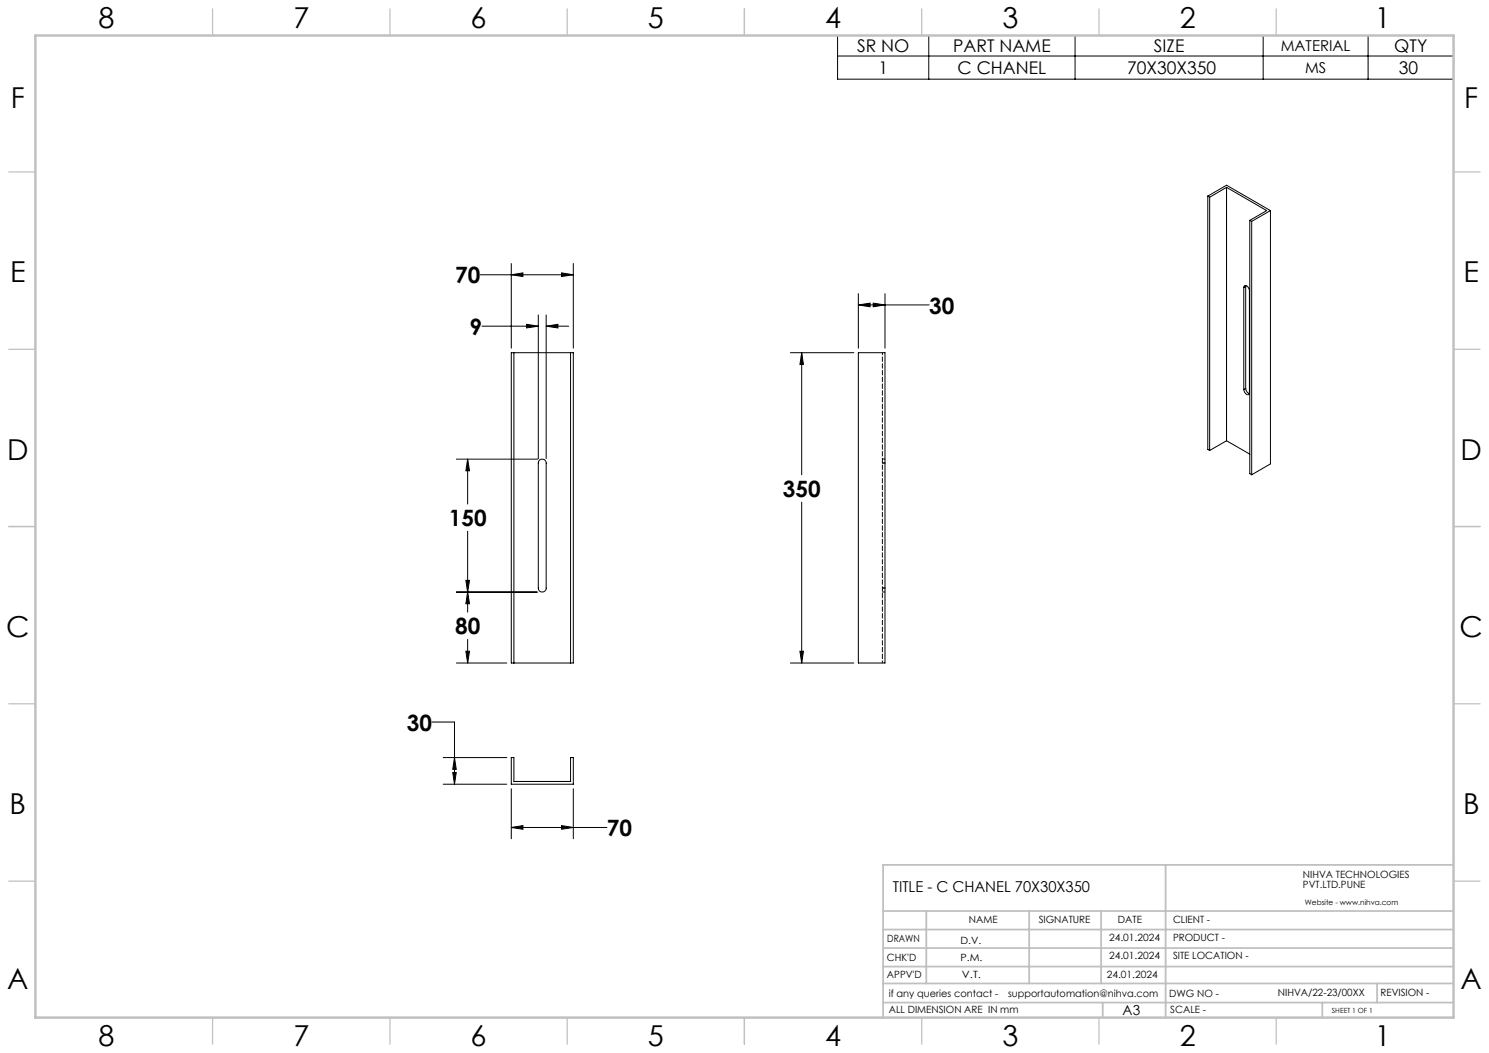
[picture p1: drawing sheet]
<svg xmlns="http://www.w3.org/2000/svg" width="420mm" height="297mm" viewBox="0 0 420 297" stroke-linecap="round" stroke-linejoin="round" font-family="sans-serif">
<g fill="none" stroke="#000" stroke-width=".28">
<path d="M236.3 10h173.7v12.3h-173.7zM236.3 15.8h173.7M262 10v12.3M303.2 10v12.3M356.3 10v12.3M385.9 10v12.3M340.7 55.3l5.3-3.1 12.4 7.2M340.7 55.3l.5 .3M340.7 55.3v71.4l.5 .4M341.2 55.6v71.5M346 52.8l11.3 6.6-4.8 2.8M346 52.8l-4.8 2.8"/>
<path d="M346 52.8v71.5M358.4 59.4l-5.3 3M358.4 59.4v71.4l-5.3 3.1M135.5 77.5h26.2M144.2 77.5l3.3-.5v1zM144.2 74.3v23.9M158.4 77l3.3 .5-3.3 .5zM161.7 74.3v23.9M352.5 62.2l.6 .2M352.5 62.2v71.4l.6 .3M353.1 62.4v71.5M136 92h15.8"/>
<path d="M144.2 99.5h17.5v87.5h-17.5zM145 99.5v87.5M148.5 91.5l3.3 .5-3.3 .5zM151.8 88.8v40.6M154.1 92l3.3-.5v1zM154.1 88.8v40.6M154.1 92h6.3M160.9 99.5v87.5M223 99.5h17.8M226.1 99.5l.5 3.3h-1zM226.1 99.5v34.4M242.1 86l3.3-.5v1z"/>
<path d="M242.1 99.5h7.5v87.5h-7.5zM242.1 82.8v15.4M242.1 86h20M246.3 85.5l3.3 .5-3.3 .5zM249.6 82.8v15.4M350.8 81.1a.62 .62 0 0 1 .6-.6 .62 .62 0 0 1 .7 .5l.3 1v28.8a.62 .62 0 0 1-.6 .6 .62 .62 0 0 1-.6-.6l-.4-.9M350.8 81.1v28.8M351.4 80.8l-.6 .3M351.4 80.8v28.8M351.4 80.5v.3M351.4 109.6a1.61 1.61 0 0 0 1 1.4M351.4 109.6l-.6 .3"/>
<path d="M128.7 129.5h23M131.9 129.5l.5 3.3h-1zM131.9 129.5v12.7M152.1 129.9a1.12 1.12 0 0 1 1.3-.3 1.12 1.12 0 0 1 .7 1v35.3a1.11 1.11 0 0 1-1.2 1.1 1.11 1.11 0 0 1-1.1-1.1v-35.3zM346 124.3l6.5 3.8M346 124.3l-4.8 2.8M131.9 149.9v22.7M226.1 141.6v45.4M128.7 167h23M131.4 163.7h1l-.5 3.3zM131.9 167l.5 3.3h-1zM128.7 187h14.2"/>
<path d="M131.4 183.7h1l-.5 3.3zM131.9 180.3v6.7M223 187h17.8M225.6 183.7h1l-.5 3.3zM121.8 203.7h6.4v17.5M125 213.7h17.9M127.7 217.9h1l-.5 3.3zM128.2 213.7l.5 3.3h-1zM144.2 213.7h.8v6.7h15.9v-6.7h.8v7.5h-17.5zM125 221.2h17.9M144.2 233.4l3.3-.5v1zM144.2 222.5v14.1"/>
<path d="M144.2 233.4h27M158.4 232.9l3.3 .5-3.3 .5zM161.7 222.5v14.1"/>
</g>
<g fill="none" stroke="#c0c0c0" stroke-width=".35">
<path d="M60 2.5v7.5M110 2.5v7.5M160 2.5v7.5M210 2.5v7.5M260 2.5v7.5M310 2.5v7.5M360 2.5v7.5M2.5 48.5h7.5M410 48.5h7.5M2.5 98.5h7.5M410 98.5h7.5M2.5 148.5h7.5"/>
<path d="M410 148.5h7.5M2.5 198.5h7.5M410 198.5h7.5M2.5 248.5h7.5M410 248.5h7.5M60 287v7.5M110 287v7.5M160 287v7.5M210 287v7.5M260 287v7.5M310 287v7.5M360 287v7.5"/>
</g>
<g fill="none" stroke="#c0c0c0" stroke-width=".5">
<path d="M249.1 257h160.9M261.3 257v20.4M290.3 257v20.4M310.6 257v20.4M328.8 243.9v43.1M410 243.9h-160.9v43.1M249.1 272.6h160.9M249.1 267.4h160.9M249.1 262.2h160.9M249.1 277.4h160.9M388.4 277.4v5.4M249.1 282.8h160.9"/>
<path d="M311 282.8v4.2M373 282.8v4.2"/>
</g>
<path d="M10 10h400v277h-400z" fill="none" stroke="#c0c0c0" stroke-width=".7"/>
<path d="M131.4 163.7h1l-.5 3.3zM131.9 129.5l.5 3.3h-1zM144.2 77.5l3.3-.5v1zM158.4 77l3.3 .5-3.3 .5zM148.5 91.5l3.3 .5-3.3 .5zM154.1 92l3.3-.5v1zM131.9 167l.5 3.3h-1zM131.4 183.7h1l-.5 3.3zM127.7 217.9h1l-.5 3.3zM128.2 213.7l.5 3.3h-1zM158.4 232.9l3.3 .5-3.3 .5zM144.2 233.4l3.3-.5v1zM242.1 86l3.3-.5v1zM246.3 85.5l3.3 .5-3.3 .5zM226.1 99.5l.5 3.3h-1zM225.6 183.7h1l-.5 3.3z" fill="#000"/>
<path d="M248.9 99.5v87.5" fill="none" stroke="#000" stroke-width=".28" stroke-dasharray="1.3 .6" stroke-dashoffset=".7"/>
<path d="M249.6 130.6h-.7M249.6 129.5h-.7M248.9 167h.7M249.6 165.8h-.7" fill="none" stroke="#000" stroke-width=".28" stroke-dasharray="1.3 .6" stroke-dashoffset=".4"/>
<g font-size="8.1">
<text x="27.8" y="8">8</text>
<text x="82.8" y="8">7</text>
<text x="132.8" y="8">6</text>
<text x="182.8" y="8">5</text>
<text x="232.8" y="8">4</text>
<text x="282.8" y="8">3</text>
<text x="332.8" y="8">2</text>
<text x="387.8" y="8">1</text>
<text x="3" y="30.4">F</text>
<text x="413" y="30.4">F</text>
<text x="2.8" y="79.6">E</text>
<text x="412.8" y="79.6">E</text>
<text x="2" y="129.6">D</text>
<text x="412" y="129.6">D</text>
<text x="1.7" y="179.6">C</text>
<text x="411.7" y="179.6">C</text>
<text x="2.7" y="229.6">B</text>
<text x="412.7" y="229.6">B</text>
<text x="2" y="278.9">A</text>
<text x="412" y="278.9">A</text>
<text x="27.8" y="295">8</text>
<text x="82.8" y="295">7</text>
<text x="132.8" y="295">6</text>
<text x="182.8" y="295">5</text>
<text x="232.8" y="295">4</text>
<text x="282.8" y="295">3</text>
<text x="332.8" y="295">2</text>
<text x="387.8" y="295">1</text>
</g>
<g font-size="6.3">
<text x="128.4" y="79.9">70</text>
<text x="262.1" y="88.5">30</text>
<text x="132.4" y="94.4">9</text>
<text x="220.8" y="140.2">350</text>
<text x="126.6" y="148.5">150</text>
<text x="128.4" y="178.9">80</text>
<text x="114.8" y="206.1">30</text>
<text x="171.2" y="235.8">70</text>
</g>
<g font-size="4.9">
<text x="241.7" y="14.8">SR NO</text>
<text x="268.8" y="14.8">PART NAME</text>
<text x="325.5" y="14.8">SIZE</text>
<text x="393.3" y="14.8">QTY</text>
<text x="247.8" y="20.9">1</text>
<text x="270.1" y="20.9">C CHANEL</text>
<text x="317.9" y="20.9">70X30X350</text>
<text x="394.5" y="20.9">30</text>
</g>
<g font-size="4.2">
<text x="361.3" y="14.4">MATERIAL</text>
<text x="368.1" y="20.6">MS</text>
<text x="251.8" y="251.7">TITLE - C CHANEL 70X30X350</text>
</g>
<text font-size="3.9" x="316.7" y="286.4">A3</text>
<g font-size="2.8">
<text x="367.5" y="247.7">NIHVA TECHNOLOGIES</text>
<text x="367.5" y="250.5">PVT.LTD.PUNE</text>
<text x="273.3" y="260.4">NAME</text>
<text x="293" y="260.4">SIGNATURE</text>
<text x="315.3" y="260.5">DATE</text>
<text x="330.9" y="260.5">CLIENT -</text>
<text x="250.3" y="265.7">DRAWN</text>
<text x="270.9" y="266.1">D.V.</text>
<text x="312.8" y="265.5">24.01.2024</text>
<text x="330.9" y="265.5">PRODUCT -</text>
<text x="250.2" y="271.1">CHK'D</text>
<text x="250.2" y="275.8">APPV'D</text>
<text x="270.9" y="271.1">P.M.</text>
<text x="271.3" y="275.8">V.T.</text>
<text x="312.2" y="275.8">24.01.2024</text>
<text x="312.8" y="270.6">24.01.2024</text>
<text x="330.9" y="270.6">SITE LOCATION -</text>
<text x="250.7" y="281.1">if any queries contact -</text>
<text x="284.3" y="281.1">supportautomation@nihva.com</text>
<text x="329.8" y="281.3">DWG NO -</text>
<text x="360.5" y="281.1">NIHVA/22-23/00XX</text>
<text x="389.4" y="281.1">REVISION -</text>
<text x="250.7" y="285.6">ALL DIMENSION ARE IN mm</text>
<text x="330.1" y="285.7">SCALE -</text>
</g>
<text font-size="2.1" x="368.1" y="255.1">Website - www.nihva.com</text>
<text font-size="2" x="375.7" y="285.6">SHEET 1 OF 1</text>
</svg>
